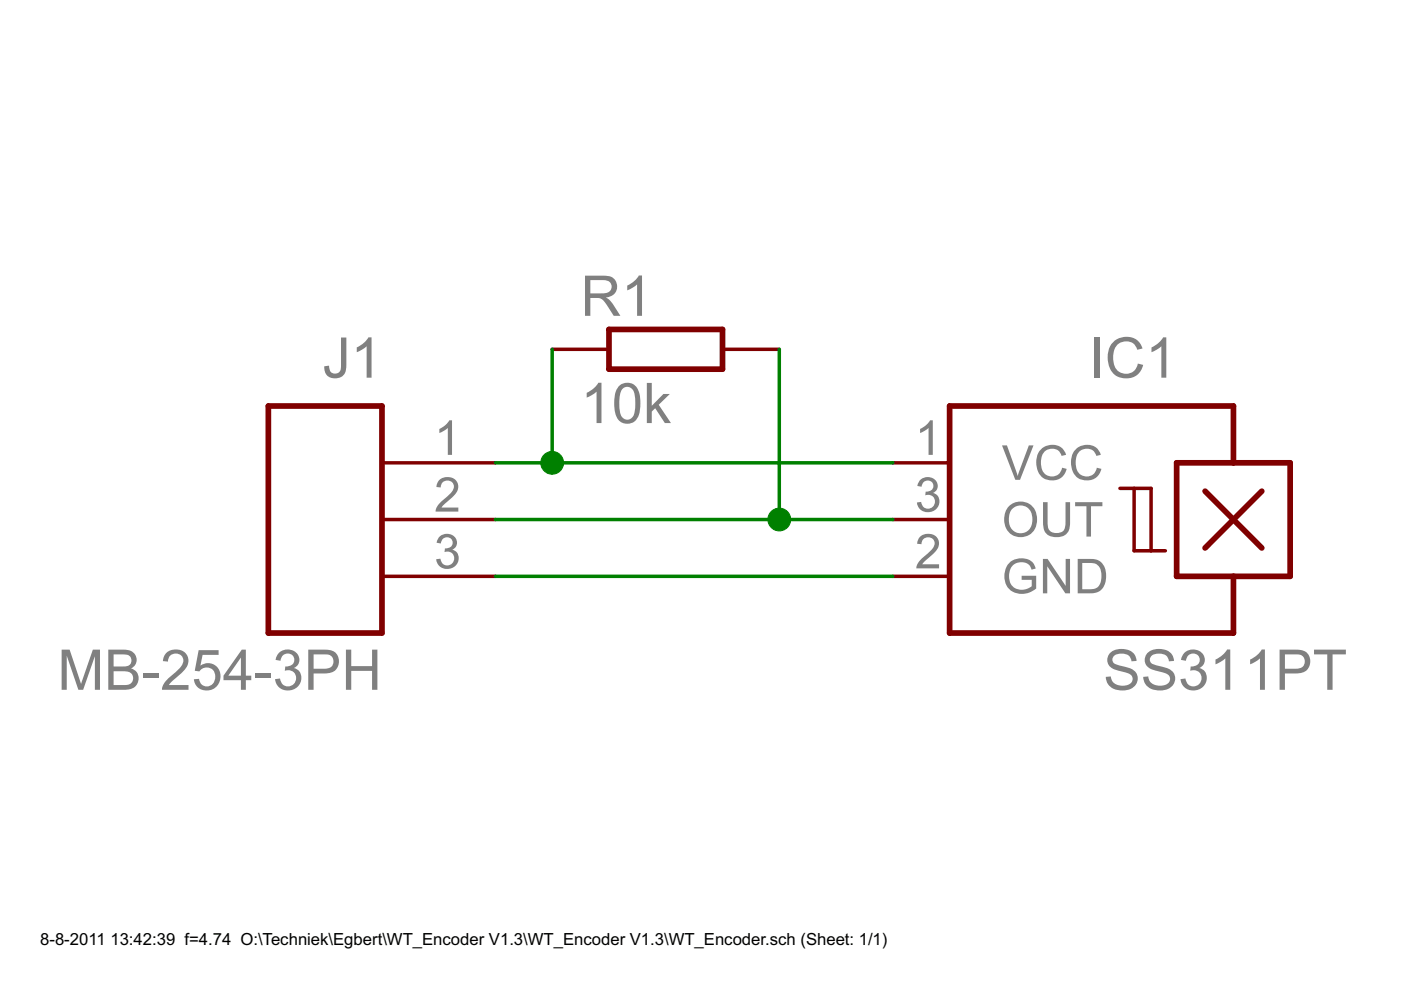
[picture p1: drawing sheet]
<svg xmlns="http://www.w3.org/2000/svg" width="297mm" height="210mm" viewBox="0 0 297 210" stroke-linecap="round" stroke-linejoin="round" font-family="sans-serif">
<g fill="#800000" stroke="#800000" stroke-width=".74">
<path d="M81 98.1h24.1z"/>
<path d="M81 110.2h24.1z"/>
<path d="M81 122.2h24.1z"/>
<path d="M189.3 98.1h12z"/>
<path d="M189.3 122.2h12z"/>
<path d="M189.3 110.2h12z"/>
<path d="M244.1 116.8h3z"/>
<path d="M244.1 103.5v13.3z"/>
<path d="M240.5 103.5h3.6z"/>
<path d="M237.4 103.5h3.1z"/>
<path d="M240.5 116.8h3.6z"/>
<path d="M240.5 103.5v13.3z"/>
<path d="M153.2 74.1h12z"/>
<path d="M117.1 74.1h12z"/>
</g>
<g fill="#800000" stroke="#800000" stroke-width="1.2">
<path d="M81 86.1v48.1z"/>
<path d="M56.9 86.1h24.1z"/>
<path d="M56.9 86.1v48.1z"/>
<path d="M56.9 134.2h24.1z"/>
<path d="M201.3 86.1h60.2z"/>
<path d="M201.3 86.1v48.1z"/>
<path d="M201.3 134.2h60.2z"/>
<path d="M273.5 98.1v24.1z"/>
<path d="M261.5 98.1h12z"/>
<path d="M249.5 98.1h12z"/>
<path d="M249.5 98.1v24.1z"/>
<path d="M249.5 122.2h12z"/>
<path d="M261.5 122.2h12z"/>
<path d="M255.5 104.1l12 12.1z"/>
<path d="M267.5 104.1l-12 12.1z"/>
<path d="M261.5 86.1v12z"/>
<path d="M261.5 122.2v12z"/>
<path d="M129.1 78.3h24.1z"/>
<path d="M129.1 69.8h24.1z"/>
<path d="M153.2 69.8v8.5z"/>
<path d="M129.1 69.8v8.5z"/>
</g>
<g fill="#008000" stroke="#008000" stroke-width=".74">
<path d="M105.1 98.1h12z"/>
<path d="M117.1 98.1h72.2z"/>
<path d="M117.1 74.1v24z"/>
<path d="M105.1 110.2h60.1z"/>
<path d="M165.2 110.2h24.1z"/>
<path d="M165.2 74.1v36.1z"/>
<path d="M105.1 122.2h84.2z"/>
</g>
<g fill="#008000" stroke="#008000" stroke-width=".21">
<circle cx="117.1" cy="98.1" r="2.41"/>
<circle cx="165.2" cy="110.2" r="2.41"/>
</g>
<g font-size="13.3" fill="#808080">
<text x="123.1" y="67">R1</text>
<text x="68.4" y="80.1">J1</text>
<text x="231" y="80.1">IC1</text>
<text x="123.1" y="89.7">10k</text>
<text x="12.2" y="146.3">MB-254-3PH</text>
<text x="233.9" y="146.3">SS311PT</text>
</g>
<g font-size="11.4" fill="#808080">
<text x="92" y="96.4">1</text>
<text x="194" y="96.4">1</text>
<text x="212.4" y="101.7">VCC</text>
<text x="92" y="108.5">2</text>
<text x="194" y="108.5">3</text>
<text x="212.4" y="113.8">OUT</text>
<text x="92" y="120.5">3</text>
<text x="194" y="120.5">2</text>
<text x="212.4" y="125.8">GND</text>
</g>
<g font-size="4">
<text x="8.5" y="200.4">8-8-2011</text>
<text x="23.4" y="200.4">13:42:39 f=4.74 O:\Techniek\Egbert\WT_Encoder V1.3\WT_Encoder V1.3\WT_Encoder.sch (Sheet: 1/1)</text>
</g>
</svg>
